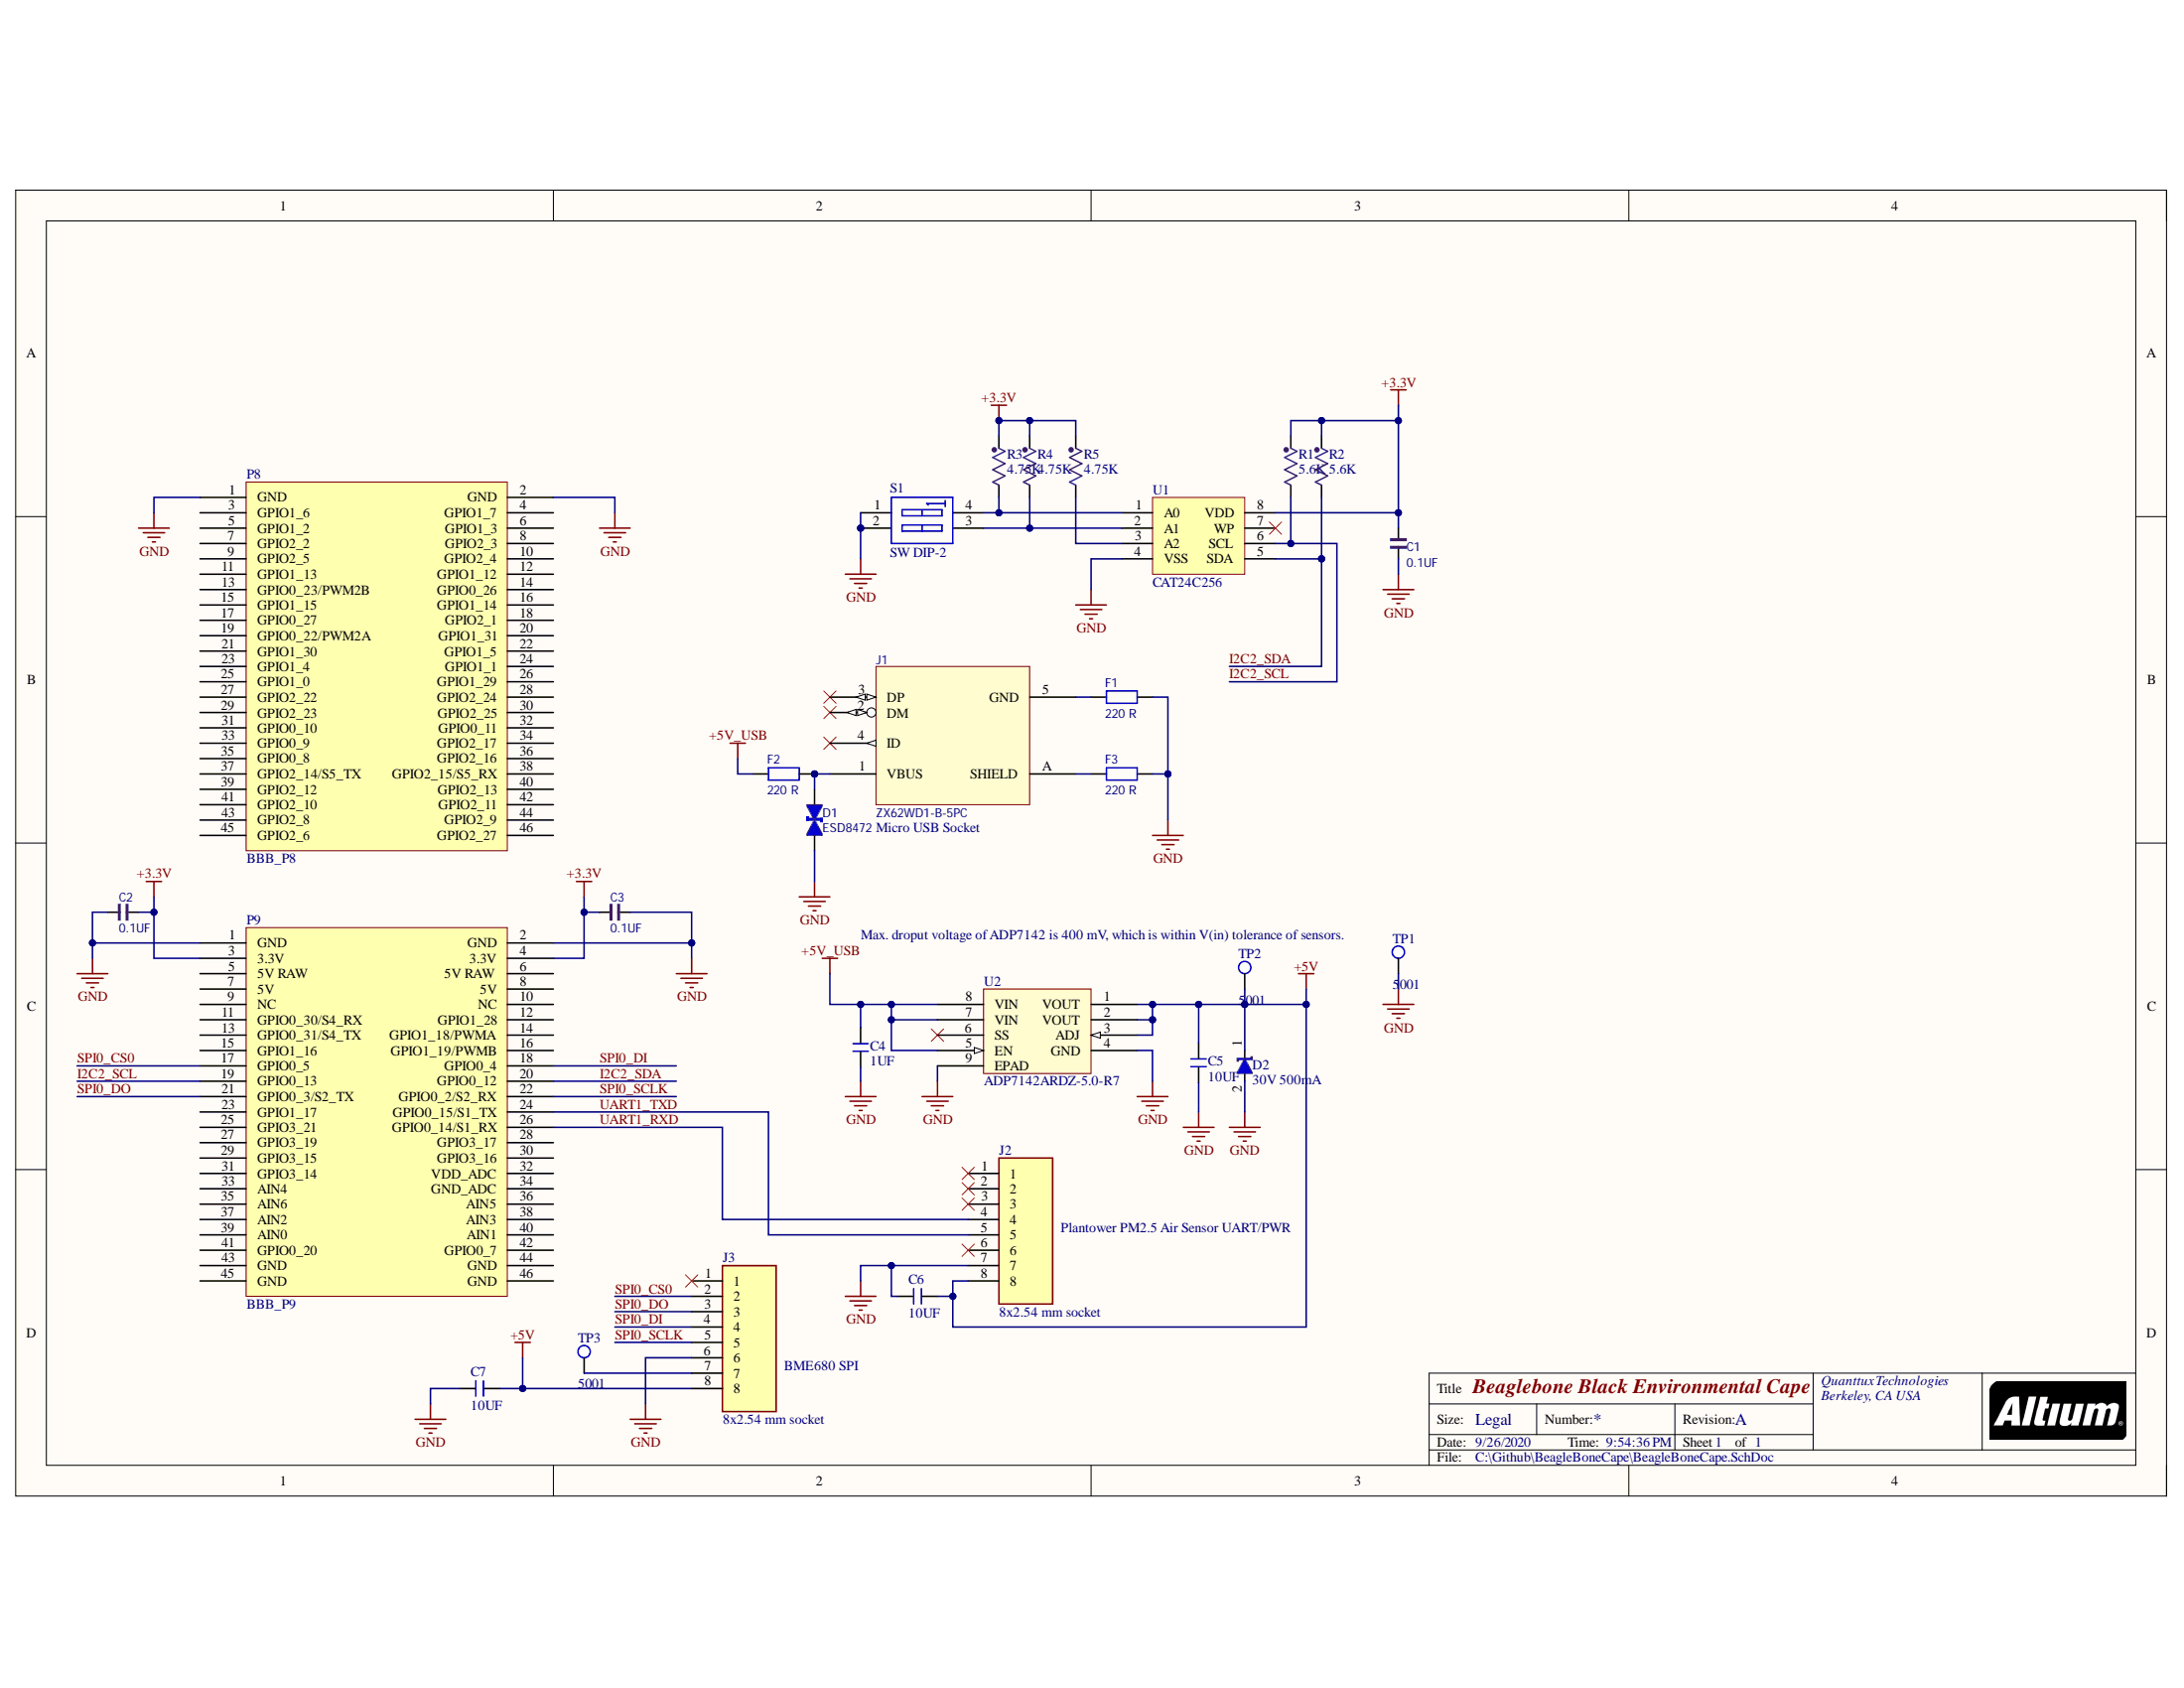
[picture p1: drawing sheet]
# Altium project BeagleBoneCape.PrjPcb
1 sheet, 28 parts. Net scope: global (net labels, ports and power ports of the same name join across sheets).
Board file: BeagleBoneCape.PcbDoc

## Sheet BeagleBoneCape.SchDoc: Beaglebone Black Environmental Cape
size Legal; DrawnBy: Robin Coxe; Engineer: Robin Coxe; Organization: Quanttux Technologies; Address1: Berkeley, CA USA; Revision: A; SheetNumber: 1; SheetTotal: 1

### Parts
C1  0.1UF  [0603-CAP]
C2  0.1UF  [0603-CAP]
C3  0.1UF  [0603-CAP]
C4  1UF  [CAPC2013X140N]
C5  10UF  [CAPC2013X145N]
C6  10UF  [CAPC2013X145N]
C7  10UF  [CAPC2013X145N]
D1  ESD8472  [0201-TVS]
D2  30V 500mA  [SOD-323]
F1  220 R  [INDC1005X55N]
F2  220 R  [INDC1005X55N]
F3  220 R  [INDC1005X55N]
J1  ZX62WD1-B-5PC  Note: Micro USB Socket  [HIROSE_ZX62WD1-B-5PC]
J2  8x2.54 mm socket  [HDR1X8]
J3  8x2.54 mm socket  [HDR1X8]
P8  BBB_P8  [BBB_CAPE_HEADER]
P9  BBB_P9  [BBB_CAPE_HEADER]
R1  5.6K  [0603-RES]
R2  5.6K  [0603-RES]
R3  4.75K  [0603-RES]
R4  4.75K  [0603-RES]
R5  4.75K  [0603-RES]
S1  SW DIP-2  [DIP-4]
TP1  5001  [KEYSTONE_5001]
TP2  5001  [KEYSTONE_5001]
TP3  5001  [KEYSTONE_5001]
U1  CAT24C256  [SOIC127P600X175-8N]
U2  ADP7142ARDZ-5.0-R7  [SOIC127P600X175-9N_ALT]

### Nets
+3.3V: C1.1 C2.2 C3.1 P9.3(3.3V) P9.4(3.3V) R1.2 R2.2 R3.2 R4.2 R5.2 U1.8(VDD)
+5V: C5.1 C6.2 C7.1 D2.1 J2.8 J3.8 TP2.1 U2.1(VOUT) U2.2(VOUT) U2.3(ADJ)
+5V_USB: C4.1 F2.1 U2.5(EN) U2.7(VIN) U2.8(VIN)
GND: C1.2 C2.1 C3.2 C4.2 C5.2 C6.1 C7.2 D1.1 D2.2 F1.2 F3.2 J2.7 J3.6 P8.1(GND) P8.2(GND) P9.1(GND) P9.2(GND) S1.1(A1) S1.2(A2) TP1.1 U1.4(VSS) U2.4(GND) U2.9(EPAD)
I2C2_SCL: P9.19(GPIO0_13) R1.1 U1.6(SCL)
I2C2_SDA: P9.20(GPIO0_12) R2.1 U1.5(SDA)
SPI0_CS0: J3.2 P9.17(GPIO0_5)
SPI0_DI: J3.4 P9.18(GPIO0_4)
SPI0_DO: J3.3 P9.21(GPIO0_3/S2_TX)
SPI0_SCLK: J3.5 P9.22(GPIO0_2/S2_RX)
UART1_RXD: J2.4 P9.26(GPIO0_14/S1_RX)
UART1_TXD: J2.5 P9.24(GPIO0_15/S1_TX)
NetD1_2: D1.2 F2.2 J1.1(VBUS)
NetF1_1: F1.1 J1.5(GND)
NetF3_1: F3.1 J1.A(SHIELD)
NetJ3_7: J3.7 TP3.1
NetR3_1: R3.1 S1.4(B1) U1.1(A0)
NetR4_1: R4.1 S1.3(B2) U1.2(A1)
NetR5_1: R5.1 U1.3(A2)

Not connected (* = marked no-connect by the designer): J1 2(DM)* 3(DP)* 4(ID)*; J2 1* 2* 3* 6*; J3 1*; P8 3(GPIO1_6) 4(GPIO1_7) 5(GPIO1_2) 6(GPIO1_3) 7(GPIO2_2) 8(GPIO2_3) 9(GPIO2_5) 10(GPIO2_4) 11(GPIO1_13) 12(GPIO1_12) 13(GPIO0_23/PWM2B) 14(GPIO0_26) 15(GPIO1_15) 16(GPIO1_14) 17(GPIO0_27) 18(GPIO2_1) 19(GPIO0_22/PWM2A) 20(GPIO1_31) 21(GPIO1_30) 22(GPIO1_5) 23(GPIO1_4) 24(GPIO1_1) 25(GPIO1_0) 26(GPIO1_29) 27(GPIO2_22) 28(GPIO2_24) 29(GPIO2_23) 30(GPIO2_25) 31(GPIO0_10) 32(GPIO0_11) 33(GPIO0_9) 34(GPIO2_17) 35(GPIO0_8) 36(GPIO2_16) 37(GPIO2_14/S5_TX) 38(GPIO2_15/S5_RX) 39(GPIO2_12) 40(GPIO2_13) 41(GPIO2_10) 42(GPIO2_11) 43(GPIO2_8) 44(GPIO2_9) 45(GPIO2_6) 46(GPIO2_27); P9 5(5V_RAW) 6(5V_RAW) 7(5V) 8(5V) 9(NC) 10(NC) 11(GPIO0_30/S4_RX) 12(GPIO1_28) 13(GPIO0_31/S4_TX) 14(GPIO1_18/PWMA) 15(GPIO1_16) 16(GPIO1_19/PWMB) 23(GPIO1_17) 25(GPIO3_21) 27(GPIO3_19) 28(GPIO3_17) 29(GPIO3_15) 30(GPIO3_16) 31(GPIO3_14) 32(VDD_ADC) 33(AIN4) 34(GND_ADC) 35(AIN6) 36(AIN5) 37(AIN2) 38(AIN3) 39(AIN0) 40(AIN1) 41(GPIO0_20) 42(GPIO0_7) 43(GND) 44(GND) 45(GND) 46(GND); U1 7(WP)*; U2 6(SS)*

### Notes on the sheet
- (near TP1) Max. droput voltage of ADP7142 is 400 mV, which is within V(in) tolerance of sensors.
- Plantower PM2.5 Air Sensor UART/PWR
- BME680 SPI
